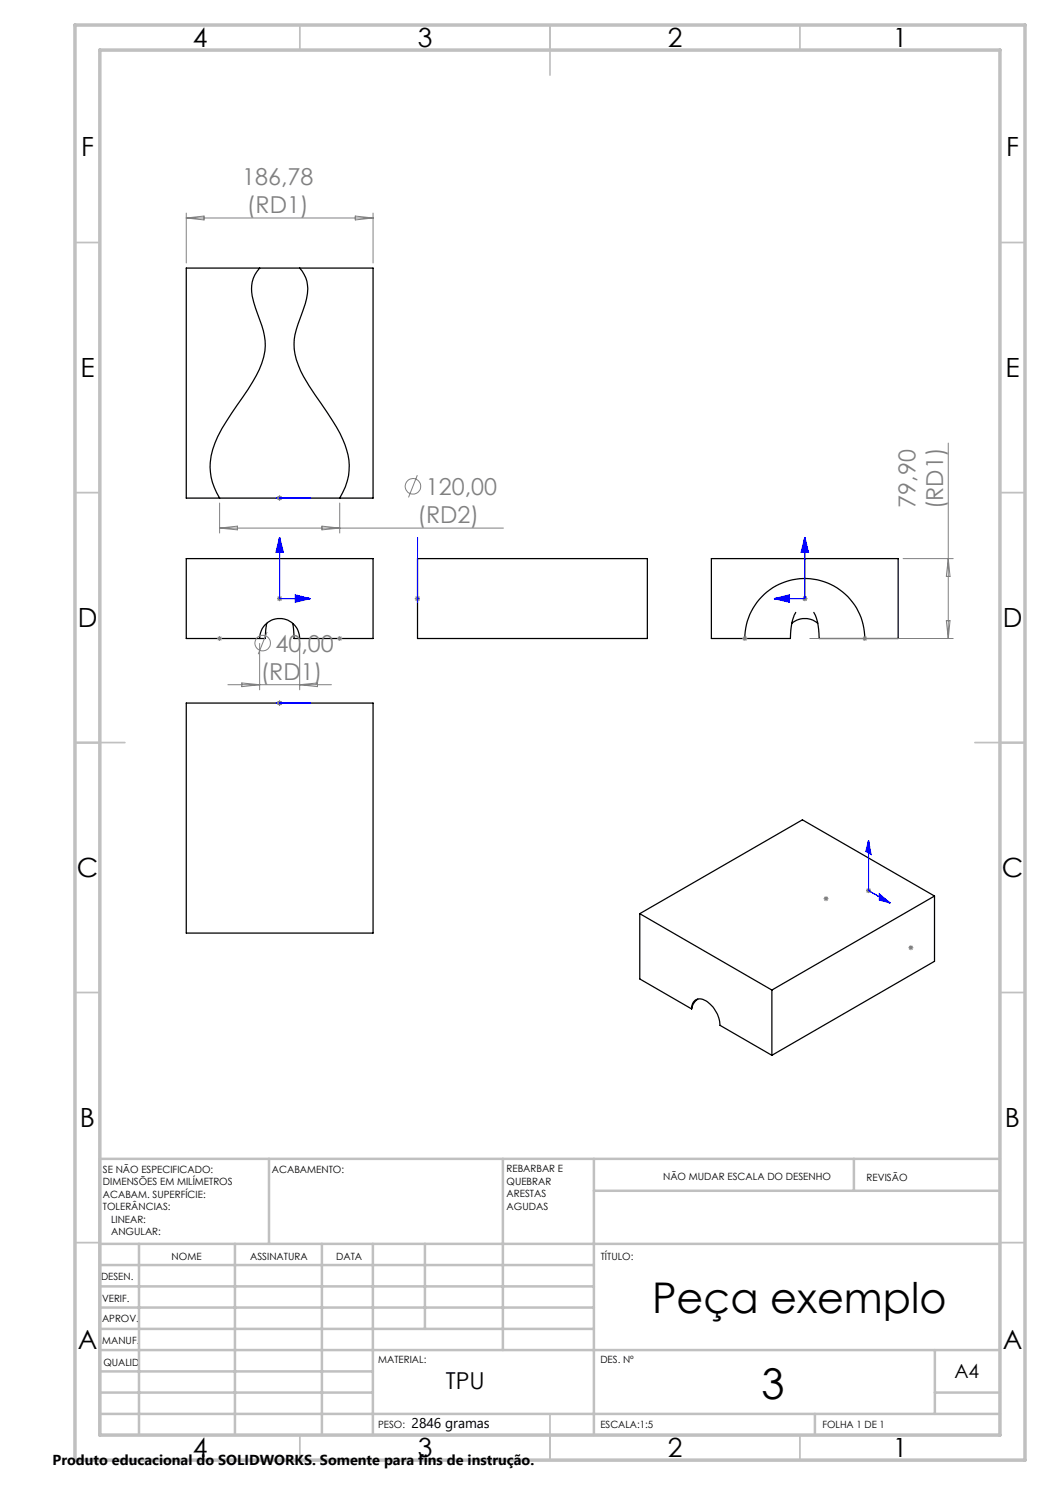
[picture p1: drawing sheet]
<svg xmlns="http://www.w3.org/2000/svg" width="210mm" height="297mm" viewBox="0 0 210 297" stroke-linecap="round" stroke-linejoin="round" font-family="sans-serif">
<g fill="none" stroke="#000" stroke-width=".25">
<path d="M51.9 53.6a6.4 6.4 0 0 0-1.2 6.8l1.2 3.5a11.6 11.6 0 0 1-.6 11.2l-1.7 2.8-3.2 4.6a21.3 21.3 0 0 0-4.3 10 11.5 11.5 0 0 0 1.8 7.1M51.9 53.6h8M51.9 53.6h-14.6v46h6.6M59.9 53.6a6.3 6.3 0 0 1 1.4 6.1l-1.3 4.1a11.5 11.5 0 0 0 .1 10.4 113.2 113.2 0 0 0 6.5 10 15.5 15.5 0 0 1 3.1 10.9 13.1 13.1 0 0 1-1.8 4.5M59.9 53.6h14.7v46h-6.7M43.9 99.6h24M37.3 111.7h37.3v16h-14.7a4 4 0 0 0-4-4 4 4 0 0 0-4 4h-14.6zM83.5 111.7h46v16h-46zM53.3 124.7l-.2 3h-1.1M58.5 124.7l.3 3h1.1M149 127.7a12 12 0 0 1 12-12 12 12 0 0 1 12 12M149 127.7h-6.7v-16h37.3v16h-6.6"/>
<path d="M158.4 124.7a4 4 0 0 1 5.1 0M159.1 122.5l-.1 .2a9.9 9.9 0 0 0-.9 5h-9.1M162.8 122.5l.1 .2a9.9 9.9 0 0 1 .9 5h9.1M37.3 140.6h37.3v46h-37.3zM186.9 179.2l-32.5 18.8M186.9 179.2l-26.4-15.2-32.5 18.7M186.9 179.2v13.1l-32.5 18.8M128 182.7v13.1l10.3 6M128 182.7l26.4 15.3M139.6 199.8a2.69 2.69 0 0 0-1.3 2M154.4 198v13.1M138.3 201.8a1.74 1.74 0 0 1 .9-1.8 1.74 1.74 0 0 1 2 .2 6.4 6.4 0 0 1 2.8 4.9l10.4 6"/>
</g>
<g fill="none" stroke="#808080" stroke-width=".2">
<path d="M37.3 42.6v10M37.3 43.6h37.3M37.3 43.6l3.5-.4v.8zM71 43.2l3.6 .4-3.6 .4zM74.6 42.6v10M55.4 99.6h1M55.6 99.2l.7 .8M55.9 99.1v1M56.3 99.2l-.7 .8M83.5 95l-1.8 4.5M189.7 88.6v39.1M43.9 100.6v6"/>
<path d="M43.9 105.6h56.8M43.9 105.6l3.6-.4v.8zM55.4 119.7h1M55.6 119.3l.7 .8M55.9 119.2v1M56.3 119.3l-.7 .8M64.4 105.2l3.5 .4-3.5 .4zM67.9 100.6v6M83 119.7h1M83.1 119.3l.8 .8M83.5 119.2v1M83.9 119.3l-.8 .8"/>
<path d="M160.4 119.7h1.1M160.6 119.3l.7 .8M161 119.2v1M161.3 119.3l-.7 .8M180.6 111.7h10M189.7 111.7l.3 3.6h-.7zM43.4 127.7h1M43.6 127.3l.7 .8M43.9 127.2v1M44.3 127.3l-.7 .8M45.6 136.9h20.7M48.4 136.6l3.5 .3-3.5 .4z"/>
<path d="M51.9 128.7v9.3M53.4 126.4l-1.8 4.4M59.9 128.7v9.3M59.9 136.9l3.6-.3v.7zM67.4 127.7h1M67.6 127.3l.7 .8M67.9 127.2v1M68.3 127.3l-.7 .8M148.4 127.7h1.1M148.6 127.3l.7 .8M149 127.2v1M149.3 127.3l-.7 .8"/>
<path d="M162 127.7h28.6M172.6 127.3l.7 .8M173 127.2v1M173.3 127.3l-.7 .8M189.3 124.1h.7l-.3 3.6zM55.4 140.6h1M55.6 140.3l.7 .7M55.9 140.1v1M56.3 140.3l-.7 .7M164.7 179.7h1M164.9 179.4l.7 .7M165.2 179.2v1"/>
<path d="M165.6 179.4l-.7 .7M173.2 178.1h1M173.4 177.8l.7 .7M173.7 177.6v1M174.1 177.8l-.7 .7M181.7 189.5h1M181.8 189.2l.7 .7M182.2 189.1v.9M182.5 189.2l-.7 .7"/>
<circle cx="82.6" cy="97.3" r="1.56"/>
<circle cx="52.5" cy="128.6" r="1.55"/>
</g>
<g fill="none" stroke="#00f" stroke-width=".2">
<path d="M55.2 99.6h1.5zM55.8 99.6h.3zM55.9 99.6h.1M55.9 99.6h6.2M62.1 99.6h-.6h.6M62.1 99.6h-3.1h3.1M55.9 107.4l.2 .6h-.3zM55.9 107.4l.8 3.1h-1.5zM55.9 107.4v12.3h6.2M59 119l3.1 .7-3.1 .8zM61.5 119.6l.6 .1-.6 .2zM83.5 119.7h.1"/>
<path d="M83.5 107.4v12.3M83.5 119.6v.3zM83.5 107.4v.6v-.6M83.5 119v1.5zM83.5 107.4v3.1v-3.1M154.8 119.7l3.1-.7v1.5zM154.8 119.7l.6-.1v.3zM161 107.4l.7 3.1h-1.5zM161 107.4l.1 .6h-.3zM161 107.4v12.3h-6.2M55.2 140.6h1.5zM55.8 140.6h.3z"/>
<path d="M55.9 140.6h.1M55.9 140.6h6.2M62.1 140.6h-.6h.6M62.1 140.6h-3.1h3.1M173.7 168.1l.1 .6-.2-.2zM173.7 168.1l.5 2.8-1.1-.6zM173.7 168.1v10l4.3 2.5M175.9 178.7l2.1 1.9-2.1-.6zM177.6 180.3l.4 .3-.4-.1z"/>
</g>
<g fill="none" stroke="#c0c0c0" stroke-width=".35">
<path d="M60 5v5M110 5v10M160 5v5M15 48.5h5M200 48.5h5M15 98.5h5M200 98.5h5M15 148.5h10M195 148.5h10M15 198.5h5M200 198.5h5M15 248.5h5"/>
<path d="M200 248.5h5M60 287v5M110 282.8v9.2M160 287v5"/>
</g>
<g fill="none" stroke="#c0c0c0" stroke-width=".5">
<path d="M53.8 231.8v17M100.6 231.8v38.2M118.8 231.8v55.2M118.8 238.2h81.2M170.8 231.8v6.4M200 231.8h-180v55.2M20 248.8h180M20 257.3h98.8M20 253h98.8M27.8 248.8v38.2M47 248.8v38.2M64.4 248.8v38.2"/>
<path d="M74.6 248.8v38.2M85 248.8v17M20 265.8h98.8M20 261.5h98.8M20 278.5h54.6M20 274.3h54.6M20 270h180M187 278.5h13M187 270v12.8M20 282.8h180M163 282.8v4.2"/>
</g>
<path d="M15 5h190v287h-190zM20 10h180v277h-180z" fill="none" stroke="#c0c0c0" stroke-width=".7"/>
<g fill="#00f">
<path d="M61.5 119.6l.6 .1-.6 .2zM55.9 107.4l.2 .6h-.3z"/>
<path d="M59 119l3.1 .7-3.1 .8zM55.9 107.4l.8 3.1h-1.5zM61.5 99.6h.6zM55.8 99.6h.3z"/>
<path d="M154.8 119.7l3.1 .8v-1.5zM161 107.4l-.8 3.1h1.5zM177.6 180.3l.4 .3-.4-.1zM173.7 168.1l.1 .6-.2-.2zM175.9 178.7l2.1 1.9-2.1-.6zM173.7 168.1l.5 2.8-1.1-.6z"/>
<path d="M59 99.6h3.1zM55.2 99.6h1.5zM83.5 119.6v.3zM83.5 107.4v.6zM83.5 119v1.5zM83.5 107.4v3.1zM61.5 140.6h.6zM55.8 140.6h.3zM59 140.6h3.1zM55.2 140.6h1.5zM154.8 119.7l.6 .2v-.3zM161 107.4l-.2 .6h.3z"/>
</g>
<g font-size="8.5">
<text x="130.4" y="262.6">Peça exemplo</text>
<text x="152.3" y="279.7">3</text>
</g>
<g font-size="5.3">
<text x="38.5" y="9.5">4</text>
<text x="83.5" y="9.5">3</text>
<text x="133.6" y="9.5">2</text>
<text x="178.6" y="9.5">1</text>
<text x="16.2" y="31.2">F</text>
<text x="201.2" y="31.2">F</text>
<text x="16.1" y="75.5">E</text>
<text x="201.1" y="75.5">E</text>
<text x="15.5" y="125.5">D</text>
<text x="200.5" y="125.5">D</text>
<text x="15.4" y="175.5">C</text>
<text x="200.4" y="175.5">C</text>
<text x="16" y="225.5">B</text>
<text x="201" y="225.5">B</text>
<text x="15.5" y="269.7">A</text>
<text x="200.5" y="269.7">A</text>
<text x="38.5" y="291.5">4</text>
<text x="83.5" y="291.5">3</text>
<text x="133.6" y="291.5">2</text>
<text x="178.6" y="291.5">1</text>
</g>
<g font-size="4.7" fill="#808080">
<text x="48.4" y="37">186,78</text>
<text x="49.4" y="42.6">(RD1)</text>
<text x="85.2" y="99">120,00</text>
<text x="183.1" y="101.5" transform="rotate(-90 183.1 101.5)">79,90</text>
<text x="188.6" y="101.9" transform="rotate(-90 188.6 101.9)">(RD1)</text>
<text x="83.5" y="104.6">(RD2)</text>
<text x="55.1" y="130.3">40,00</text>
<text x="52.1" y="135.9">(RD1)</text>
</g>
<text font-size="4.7" x="89.2" y="277.9">TPU</text>
<text font-size="3.9" x="190.9" y="275.5">A4</text>
<text font-size="2.9" x="10.5" y="292.9">Produto educacional do SOLIDWORKS. Somente para fins de instrução.</text>
<text font-size="2.8" x="82.3" y="285.7">2846 gramas</text>
<g font-size="2">
<text x="20.6" y="234.6">SE NÃO ESPECIFICADO:</text>
<text x="20.6" y="237.1">DIMENSÕES EM MILÍMETROS</text>
<text x="20.6" y="239.6">ACABAM. SUPERFÍCIE:</text>
<text x="54.4" y="234.6">ACABAMENTO:</text>
<text x="101.3" y="234.5">REBARBAR E</text>
<text x="101.3" y="237">QUEBRAR</text>
<text x="101.3" y="239.5">ARESTAS</text>
<text x="132.6" y="236">NÃO MUDAR ESCALA DO DESENHO</text>
<text x="173.3" y="236.2">REVISÃO</text>
<text x="20.6" y="242.1">TOLERÂNCIAS:</text>
<text x="22.2" y="244.6">LINEAR:</text>
<text x="101.3" y="242">AGUDAS</text>
<text x="22.2" y="247.1">ANGULAR:</text>
<text x="34.3" y="252">NOME</text>
<text x="50" y="251.9">ASSINATURA</text>
<text x="67.2" y="251.9">DATA</text>
<text x="120.2" y="251.9">TÍTULO:</text>
<text x="20.2" y="256.1">DESEN.</text>
<text x="20.4" y="260.3">VERIF.</text>
<text x="20.4" y="264.4">APROV.</text>
<text x="20.5" y="268.8">MANUF.</text>
<text x="20.7" y="273.1">QUALID</text>
<text x="75.7" y="272.5">MATERIAL:</text>
<text x="120.1" y="272.5">DES. Nº</text>
<text x="75.6" y="285.6">PESO:</text>
<text x="120.1" y="285.6">ESCALA:1:5</text>
<text x="164.5" y="285.6">FOLHA 1 DE 1</text>
</g>
</svg>
